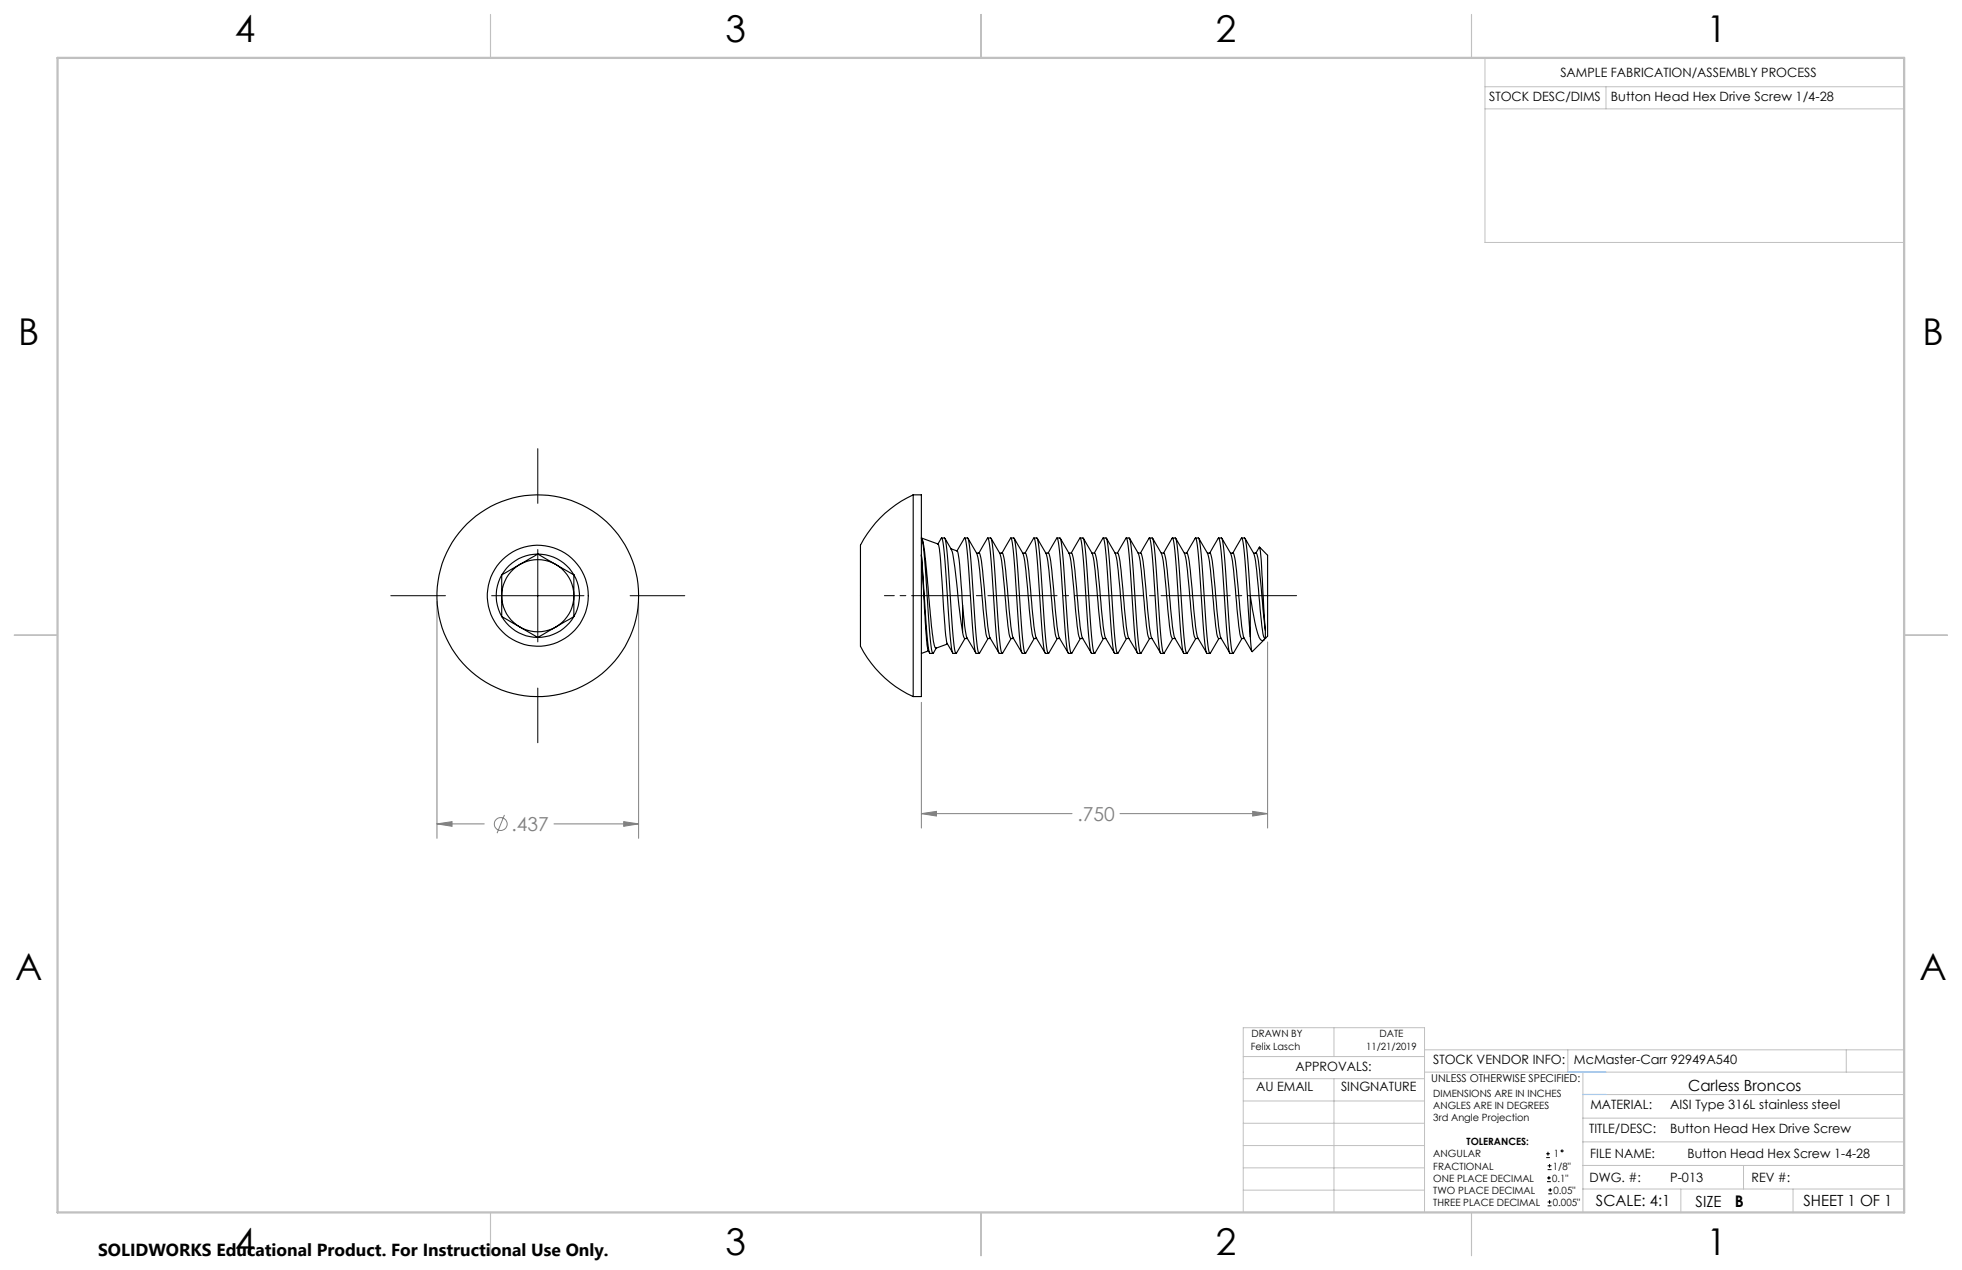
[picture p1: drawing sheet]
<svg xmlns="http://www.w3.org/2000/svg" width="432mm" height="279mm" viewBox="0 0 432 279" stroke-linecap="round" stroke-linejoin="round" font-family="sans-serif">
<g fill="none" stroke="#808080" stroke-width=".22">
<path d="M96.2 132.3v52.1M140.5 132.3v52.1M202.8 154.5v27.7M279 141.2v41M111 179.3l-1.6 4M202.8 179l3.3-.5v1zM202.8 179h33.1M246.5 179h32.5M275.7 178.5l3.3 .5-3.3 .5zM96.2 181.3l3.3-.5v1zM96.2 181.3h10.4M121.9 181.3h18.6"/>
<path d="M137.3 180.8l3.2 .5-3.2 .5z"/>
<circle cx="110.2" cy="181.3" r="1.42"/>
</g>
<g fill="none" stroke="#000" stroke-width=".22">
<path d="M118.4 98.7v12M86 131.1h12M108.2 131.1h20.3M118.4 120.9v20.3M138.7 131.1h12M118.4 151.4v12M340.3 254.7h.8M340.3 253.8h.8M340.5 260h.8M340.5 259.2h.8M340.6 257.3h.9M340.6 256.5h.9"/>
<path d="M340.7 253.4v.8M340.9 258.7v.8M341 256.1v.8M340.6 265.3h.9M340.6 264.4h.9M340.7 262.6h.9M340.7 261.8h.9M341 264v.9M341.2 261.4v.8"/>
<circle cx="343.8" cy="253.2" r=".2"/>
</g>
<path d="M285.4 131h-82.6" fill="none" stroke="#000" stroke-width=".22" stroke-dasharray="15.2 1.3 1.3 1.3" stroke-dashoffset="4.4"/>
<path d="M202.8 131h-8.2" fill="none" stroke="#000" stroke-width=".22" stroke-dasharray="15.2 1.3 1.3 1.3" stroke-dashoffset="13.1"/>
<g fill="none" stroke="#c0c0c0" stroke-width=".22">
<path d="M326.8 19.1h92.3M326.8 12.7v40.6h92.3M353.4 19.1v4.9M326.8 24h92.3M273.6 232.4h39.9M273.6 237.3h39.9M293.6 226.1v6.3M293.6 237.3v29.4M313.5 235.9h105.6M313.5 231h105.6M345.1 231v4.9M348.4 235.9v30.9"/>
<path d="M406.3 231v4.9M273.6 242.2h39.9M273.6 247.1h39.9M273.6 252h39.9M273.6 256.9h39.9M348.4 246h70.7M348.4 256.4h70.7M348.4 251.2h70.7M348.4 240.8h70.7M383.7 256.4v5.2M273.6 261.8h39.9M313.5 266.7v-40.6h-39.9v40.6h74.4"/>
<path d="M348.4 261.6h70.7M369.9 261.6v5.2M394.6 261.6v5.2"/>
</g>
<path d="M108 3.2v9.5M215.9 3.2v9.5M323.8 3.2v9.5M3.1 139.7h9.6M419.1 139.7h9.5M108 266.7v9.6M215.9 266.7v9.6M323.8 266.7v9.6" fill="none" stroke="#c0c0c0" stroke-width=".25"/>
<path d="M12.7 12.7h406.4v254h-406.4z" fill="none" stroke="#c0c0c0" stroke-width=".5"/>
<path d="M345.1 235.9h8.3M348.4 240.8h5" fill="none" stroke="#53a9ff" stroke-width=".22"/>
<path d="M202.8 179l3.3-.5v1zM275.7 178.5l3.3 .5-3.3 .5zM96.2 181.3l3.3-.5v1zM137.3 180.8l3.2 .5-3.2 .5z" fill="#808080"/>
<g fill="none" stroke="#000" stroke-width=".25">
<path d="M201 108.9a23.8 23.8 0 0 0-11.6 11.2v22a24 24 0 0 0 11.6 11.1M201 108.9h1.8v44.3h-1.8M201 108.9v44.3M202.8 118.4a11.4 11.4 0 0 1 .8 4.3l.7 7.5a78.8 78.8 0 0 0 1.5 12.2l.2 .2 2.5-.9M202.8 118.4a21.6 21.6 0 0 1 .8 6.3l.9 12.7a20.8 20.8 0 0 0 .8 6.4l.8-1.2M202.8 118.4l3.7 1.3M207.2 118.4l-.7 1.3a85.9 85.9 0 0 1 1.1 13.2l.5 7 .4 1.6M207.2 118.5v-.1a21.6 21.6 0 0 1 .9 6.3l.8 12.7a20.8 20.8 0 0 0 .9 6.4h.6M207.2 118.4h.7a21.6 21.6 0 0 1 .8 6.3l.9 12.7a20.8 20.8 0 0 0 .8 6.4l2-3.3M208 118.4l.8 1.5a9.7 9.7 0 0 1 1.3 5l1.7 14.1M212.2 118.4l-1.6 2.8-1.3-.5M212.2 118.5l.1-.1a21.6 21.6 0 0 1 .8 6.3l.9 12.7a20.8 20.8 0 0 0 .8 6.4h.7"/>
<path d="M212.3 118.4h.6a21.6 21.6 0 0 1 .9 6.3l.8 12.7a20.8 20.8 0 0 0 .9 6.4l2-3.3M213 118.4l.9 1.5a9.6 9.6 0 0 1 1.7 5.6l.7 7a37.4 37.4 0 0 0 1 7.8l.1 .2h.6M217.3 118.4l-1.9 3.3M217.3 118.5l.1-.1a21.6 21.6 0 0 1 .8 6.3l.9 12.7a20.8 20.8 0 0 0 .8 6.4h.7M217.4 118.4h.6a21.6 21.6 0 0 1 .9 6.3l.8 12.7a20.8 20.8 0 0 0 .9 6.4l1.9-3.3M218.1 118.4l.9 1.5a9.6 9.6 0 0 1 1.7 5.6l.6 7a37.4 37.4 0 0 0 1.1 7.8l.1 .2h.6M222.4 118.4l-1.9 3.3M222.4 118.5l.1-.1a21.6 21.6 0 0 1 .8 6.3l.9 12.7a20.8 20.8 0 0 0 .8 6.4h.6M222.5 118.4h.6a21.6 21.6 0 0 1 .8 6.3l.9 12.7a20.8 20.8 0 0 0 .8 6.4l2-3.3M223.2 118.4l.8 1.5a9.6 9.6 0 0 1 1.8 5.6l.6 7a37.4 37.4 0 0 0 1 7.8l.1 .2h.6M227.5 118.4l-1.9 3.3M227.5 118.5v-.1a21.6 21.6 0 0 1 .9 6.3l.8 12.7a20.8 20.8 0 0 0 .9 6.4h.6"/>
<path d="M227.5 118.4h.7a21.6 21.6 0 0 1 .8 6.3l.9 12.7a20.8 20.8 0 0 0 .8 6.4l2-3.3M228.3 118.4l.8 1.5a9.6 9.6 0 0 1 1.8 5.6l.6 7a37.4 37.4 0 0 0 1 7.8l.1 .2h.6M232.6 118.4l-1.9 3.3M232.6 118.5v-.1a21.6 21.6 0 0 1 .9 6.3l.8 12.7a20.8 20.8 0 0 0 .9 6.4h.6M232.6 118.4h.7a21.6 21.6 0 0 1 .8 6.3l.9 12.7a20.8 20.8 0 0 0 .8 6.4l2-3.3M233.4 118.4l.8 1.5a9.6 9.6 0 0 1 1.7 5.6l.7 7a37.4 37.4 0 0 0 1 7.8l.1 .2h.6M237.6 118.4l-1.8 3.3M237.6 118.5l.1-.1a21.6 21.6 0 0 1 .8 6.3l.9 12.7a20.8 20.8 0 0 0 .8 6.4h.7M237.7 118.4h.6a21.6 21.6 0 0 1 .9 6.3l.8 12.7a20.8 20.8 0 0 0 .9 6.4l2-3.3M238.4 118.4l.9 1.5a9.6 9.6 0 0 1 1.7 5.6l.7 7a37.4 37.4 0 0 0 1 7.8l.1 .2h.6M242.7 118.4l-1.9 3.3M242.7 118.5l.1-.1a21.6 21.6 0 0 1 .8 6.3l.9 12.7a20.8 20.8 0 0 0 .8 6.4h.7"/>
<path d="M242.8 118.4h.6a21.6 21.6 0 0 1 .9 6.3l.8 12.7a20.8 20.8 0 0 0 .9 6.4l1.9-3.3M243.5 118.4l.9 1.5a9.6 9.6 0 0 1 1.7 5.6l.6 7a37.4 37.4 0 0 0 1.1 7.8l.1 .2h.6M247.8 118.4l-1.9 3.3M247.8 118.5l.1-.1a21.6 21.6 0 0 1 .8 6.3l.9 12.7a20.8 20.8 0 0 0 .8 6.4h.6M247.9 118.4h.6a21.6 21.6 0 0 1 .8 6.3l.9 12.7a20.8 20.8 0 0 0 .8 6.4l2-3.3M248.6 118.4l.8 1.5a9.6 9.6 0 0 1 1.8 5.6l.6 7a37.4 37.4 0 0 0 1 7.8l.1 .2h.6M252.9 118.4l-1.9 3.3M252.9 118.5v-.1a21.6 21.6 0 0 1 .9 6.3l.8 12.7a20.8 20.8 0 0 0 .9 6.4h.6M252.9 118.4h.7a21.6 21.6 0 0 1 .8 6.3l.9 12.7a20.8 20.8 0 0 0 .8 6.4l2-3.3M253.7 118.4l.8 1.5a9.6 9.6 0 0 1 1.8 5.6l.6 7a37.4 37.4 0 0 0 1 7.8l.1 .2h.6M258 118.4l-1.9 3.3M258 118.5v-.1a21.6 21.6 0 0 1 .9 6.3l.8 12.7a20.8 20.8 0 0 0 .9 6.4h.6"/>
<path d="M258 118.4h.7a21.6 21.6 0 0 1 .8 6.3l.9 12.7a20.8 20.8 0 0 0 .8 6.4l2-3.3M258.8 118.4l.8 1.5a9.6 9.6 0 0 1 1.7 5.6l.7 7a37.4 37.4 0 0 0 1 7.8l.1 .2h.6M263 118.4l-1.8 3.3M263 118.5l.1-.1a21.6 21.6 0 0 1 .8 6.3l.9 12.7a20.8 20.8 0 0 0 .8 6.4h.7M263.1 118.4h.6a21.6 21.6 0 0 1 .9 6.3l.8 12.7a20.8 20.8 0 0 0 .9 6.4l2-3.3M263.8 118.4l.9 1.5a9.6 9.6 0 0 1 1.7 5.6l.7 7a37.4 37.4 0 0 0 1 7.8l.1 .2h.6M268.1 118.4l-1.9 3.3M268.1 118.5l.1-.1a21.6 21.6 0 0 1 .8 6.3l.9 12.7a20.8 20.8 0 0 0 .8 6.4h.7M268.2 118.4h.6a21.6 21.6 0 0 1 .9 6.3l.8 12.7a20.8 20.8 0 0 0 .9 6.4l1.9-3.3M268.9 118.4l.9 1.5a9.6 9.6 0 0 1 1.7 5.6l.6 7a37.4 37.4 0 0 0 1.1 7.8l.1 .2h.6M273.2 118.4l-1.9 3.3M273.2 118.5l.1-.1a21.6 21.6 0 0 1 .8 6.3l1.1 15.4"/>
<path d="M273.3 118.4h.6a21.6 21.6 0 0 1 .8 6.3l.5 6.4M274 118.4l.8 1.5a9.6 9.6 0 0 1 1.8 5.6l.6 7a37.4 37.4 0 0 0 1 7.8l.3 .2M110.4 135.6l8 4.6M110.4 135.6a9.2 9.2 0 0 0 8 4.6M110.4 126.5v9.1M110.4 126.5a9.3 9.3 0 0 0 0 9.1M118.4 121.9l-8 4.6M118.4 121.9a9.2 9.2 0 0 0-8 4.6M118.4 121.9a9.2 9.2 0 0 1 7.9 4.6M118.4 121.9l7.9 4.6M126.3 135.6a9 9 0 0 1-7.9 4.6M126.3 135.6l-7.9 4.6"/>
<path d="M126.3 126.5v9.1M126.3 126.5a9.1 9.1 0 0 1 0 9.1M210.6 121.2l.3 .7 .2 1.7 .7 9.5M211.8 139l.4 1.3 .1 .2h.6M211.8 133.1v5.9M211.8 133.1a39 39 0 0 0 1 7.2M214.9 121.7h.6M215.5 121.7l.5 1.8 .9 9a40.1 40.1 0 0 0 1 7.8M220 121.7l.7 .1 .2 .9 1.1 9.8a40.1 40.1 0 0 0 1 7.8M225.1 121.7l.7 .1 .2 .9 1 9.8a40.1 40.1 0 0 0 1 7.8M230.2 121.7h.5M230.7 121.7l.5 1.8 .9 9a40.1 40.1 0 0 0 1 7.8"/>
<path d="M235.2 121.7l.7 .1 .3 .9 1 9.8a40.1 40.1 0 0 0 1 7.8M240.3 121.7l.7 .1 .3 .9 1 9.8a40.1 40.1 0 0 0 1 7.8M245.4 121.7h.6M246 121.7l.5 1.8 .9 9a40.1 40.1 0 0 0 1 7.8M250.5 121.7l.7 .1 .2 .9 1 9.8a40.1 40.1 0 0 0 1 7.8M255.6 121.7l.7 .1 .2 .9 1 9.8a40.1 40.1 0 0 0 1 7.8M260.6 121.7h.6M261.2 121.7l.5 1.8 .9 9a40.1 40.1 0 0 0 1 7.8M265.7 121.7l.7 .1 .3 .9 1 9.8a40.1 40.1 0 0 0 1 7.8M270.8 121.7l.7 .1 .2 .9 1.1 9.8a40.1 40.1 0 0 0 1 7.8M275.2 131.1v9M275.2 131.1l.2 1.5a40.4 40.4 0 0 0 1.7 7.6l.3 .5a.57 .57 0 0 0 1-.2"/>
<path d="M275.9 121.7h.5M276.4 121.7l.8-1.3a108.2 108.2 0 0 1 .9 13.3l.4 5M276.4 121.7l.4 1 .4 2.8 1.3 13.2M277.2 120.4l1.8 1.8v17.7l-.5 .6M278.5 138.7v1.8M204.3 143.2l-1.5 .6M204.6 143.6a8.6 8.6 0 0 1-.8-4.4l-1-17.1 1 15.3a20.8 20.8 0 0 0 .9 6.4h.6M208.4 141.5l1.3 2.1M212.8 140.3l1.9 3.3M217.9 140.3l1.9 3.3M223 140.3l1.9 3.3M228 140.3l2 3.3"/>
<path d="M233.1 140.3l2 3.3M238.2 140.3l1.9 3.3M243.3 140.3l1.9 3.3M248.4 140.3l1.9 3.3M253.4 140.3l2 3.3M258.5 140.3l2 3.3M263.6 140.3l1.9 3.3M268.7 140.3l1.9 3.3M273.8 140.3l1.7 3M275.2 140.1v.5a5.1 5.1 0 0 0 .4 2.8l2.6-2.6"/>
<circle cx="118.3" cy="131.1" r="22.2"/>
<circle cx="118.4" cy="131.1" r="11.1"/>
<circle cx="118.4" cy="131.1" r="7.9"/>
</g>
<g font-size="8.1">
<text x="51.7" y="9.3">4</text>
<text x="159.7" y="9.3">3</text>
<text x="267.6" y="9.3">2</text>
<text x="375.6" y="9.3">1</text>
<text x="4" y="76">B</text>
<text x="423.1" y="76">B</text>
<text x="3.3" y="215.7">A</text>
<text x="422.4" y="215.7">A</text>
<text x="51.7" y="276">4</text>
<text x="159.7" y="276">3</text>
<text x="267.6" y="276">2</text>
<text x="375.6" y="276">1</text>
</g>
<g font-size="4.2" fill="#808080">
<text x="112.5" y="182.8">.437</text>
<text x="237.1" y="180.6">.750</text>
</g>
<text font-size="3.8" x="21.6" y="276.3">SOLIDWORKS Educational Product. For Instructional Use Only.</text>
<text font-size="3.5" x="381.8" y="265.6">B</text>
<g font-size="3.4">
<text x="371.5" y="240.1">Carless Broncos</text>
<text x="351.2" y="265.2">SCALE: 4:1</text>
<text x="373.2" y="265.6">SIZE</text>
<text x="396.9" y="265.2">SHEET 1 OF 1</text>
</g>
<g font-size="2.8">
<text x="343.4" y="16.9">SAMPLE FABRICATION/ASSEMBLY PROCESS</text>
<text x="327.7" y="22.3">STOCK DESC/DIMS</text>
<text x="354.5" y="22.2">Button Head Hex Drive Screw 1/4-28</text>
<text x="285.1" y="235.7">APPROVALS:</text>
<text x="315.4" y="234.1">STOCK VENDOR INFO:</text>
<text x="346.4" y="234.1">McMaster-Carr 92949A540</text>
<text x="276.4" y="240.1">AU EMAIL</text>
<text x="295.1" y="240.1">SINGNATURE</text>
<text x="350" y="244.1">MATERIAL:</text>
<text x="367.6" y="244.1">AISI Type 316L stainless steel</text>
<text x="349.7" y="249.2">TITLE/DESC:</text>
<text x="367.6" y="249.2">Button Head Hex Drive Screw</text>
<text x="350" y="254.7">FILE NAME:</text>
<text x="371.4" y="254.8">Button Head Hex Screw 1-4-28</text>
<text x="349.8" y="260">DWG. #:</text>
<text x="367.6" y="260">P-013</text>
<text x="385.5" y="260">REV #:</text>
</g>
<text font-size="2.4" x="315" y="238.1">UNLESS OTHERWISE SPECIFIED:</text>
<g font-size="2.2">
<text x="275.3" y="231.1">Felix Lasch</text>
<text x="275.4" y="228.2">DRAWN BY</text>
<text x="300.7" y="231.1">11/21/2019</text>
<text x="303.6" y="228.2">DATE</text>
<text x="315.4" y="241.4">DIMENSIONS ARE IN INCHES</text>
<text x="315.4" y="244">ANGLES ARE IN DEGREES</text>
<text x="315.4" y="246.7">3rd Angle Projection</text>
<text x="322.8" y="252">TOLERANCES:</text>
<text x="315.4" y="254.6">ANGULAR</text>
<text x="315.4" y="257.3">FRACTIONAL</text>
<text x="341.8" y="257.3">1/8&quot;</text>
<text x="342" y="254.6">1</text>
<text x="315.4" y="262.6">TWO PLACE DECIMAL</text>
<text x="315.4" y="260">ONE PLACE DECIMAL</text>
<text x="341.6" y="260">0.1&quot;</text>
<text x="341.9" y="262.6">0.05&quot;</text>
<text x="315.4" y="265.3">THREE PLACE DECIMAL</text>
<text x="341.8" y="265.3">0.005&quot;</text>
</g>
</svg>
